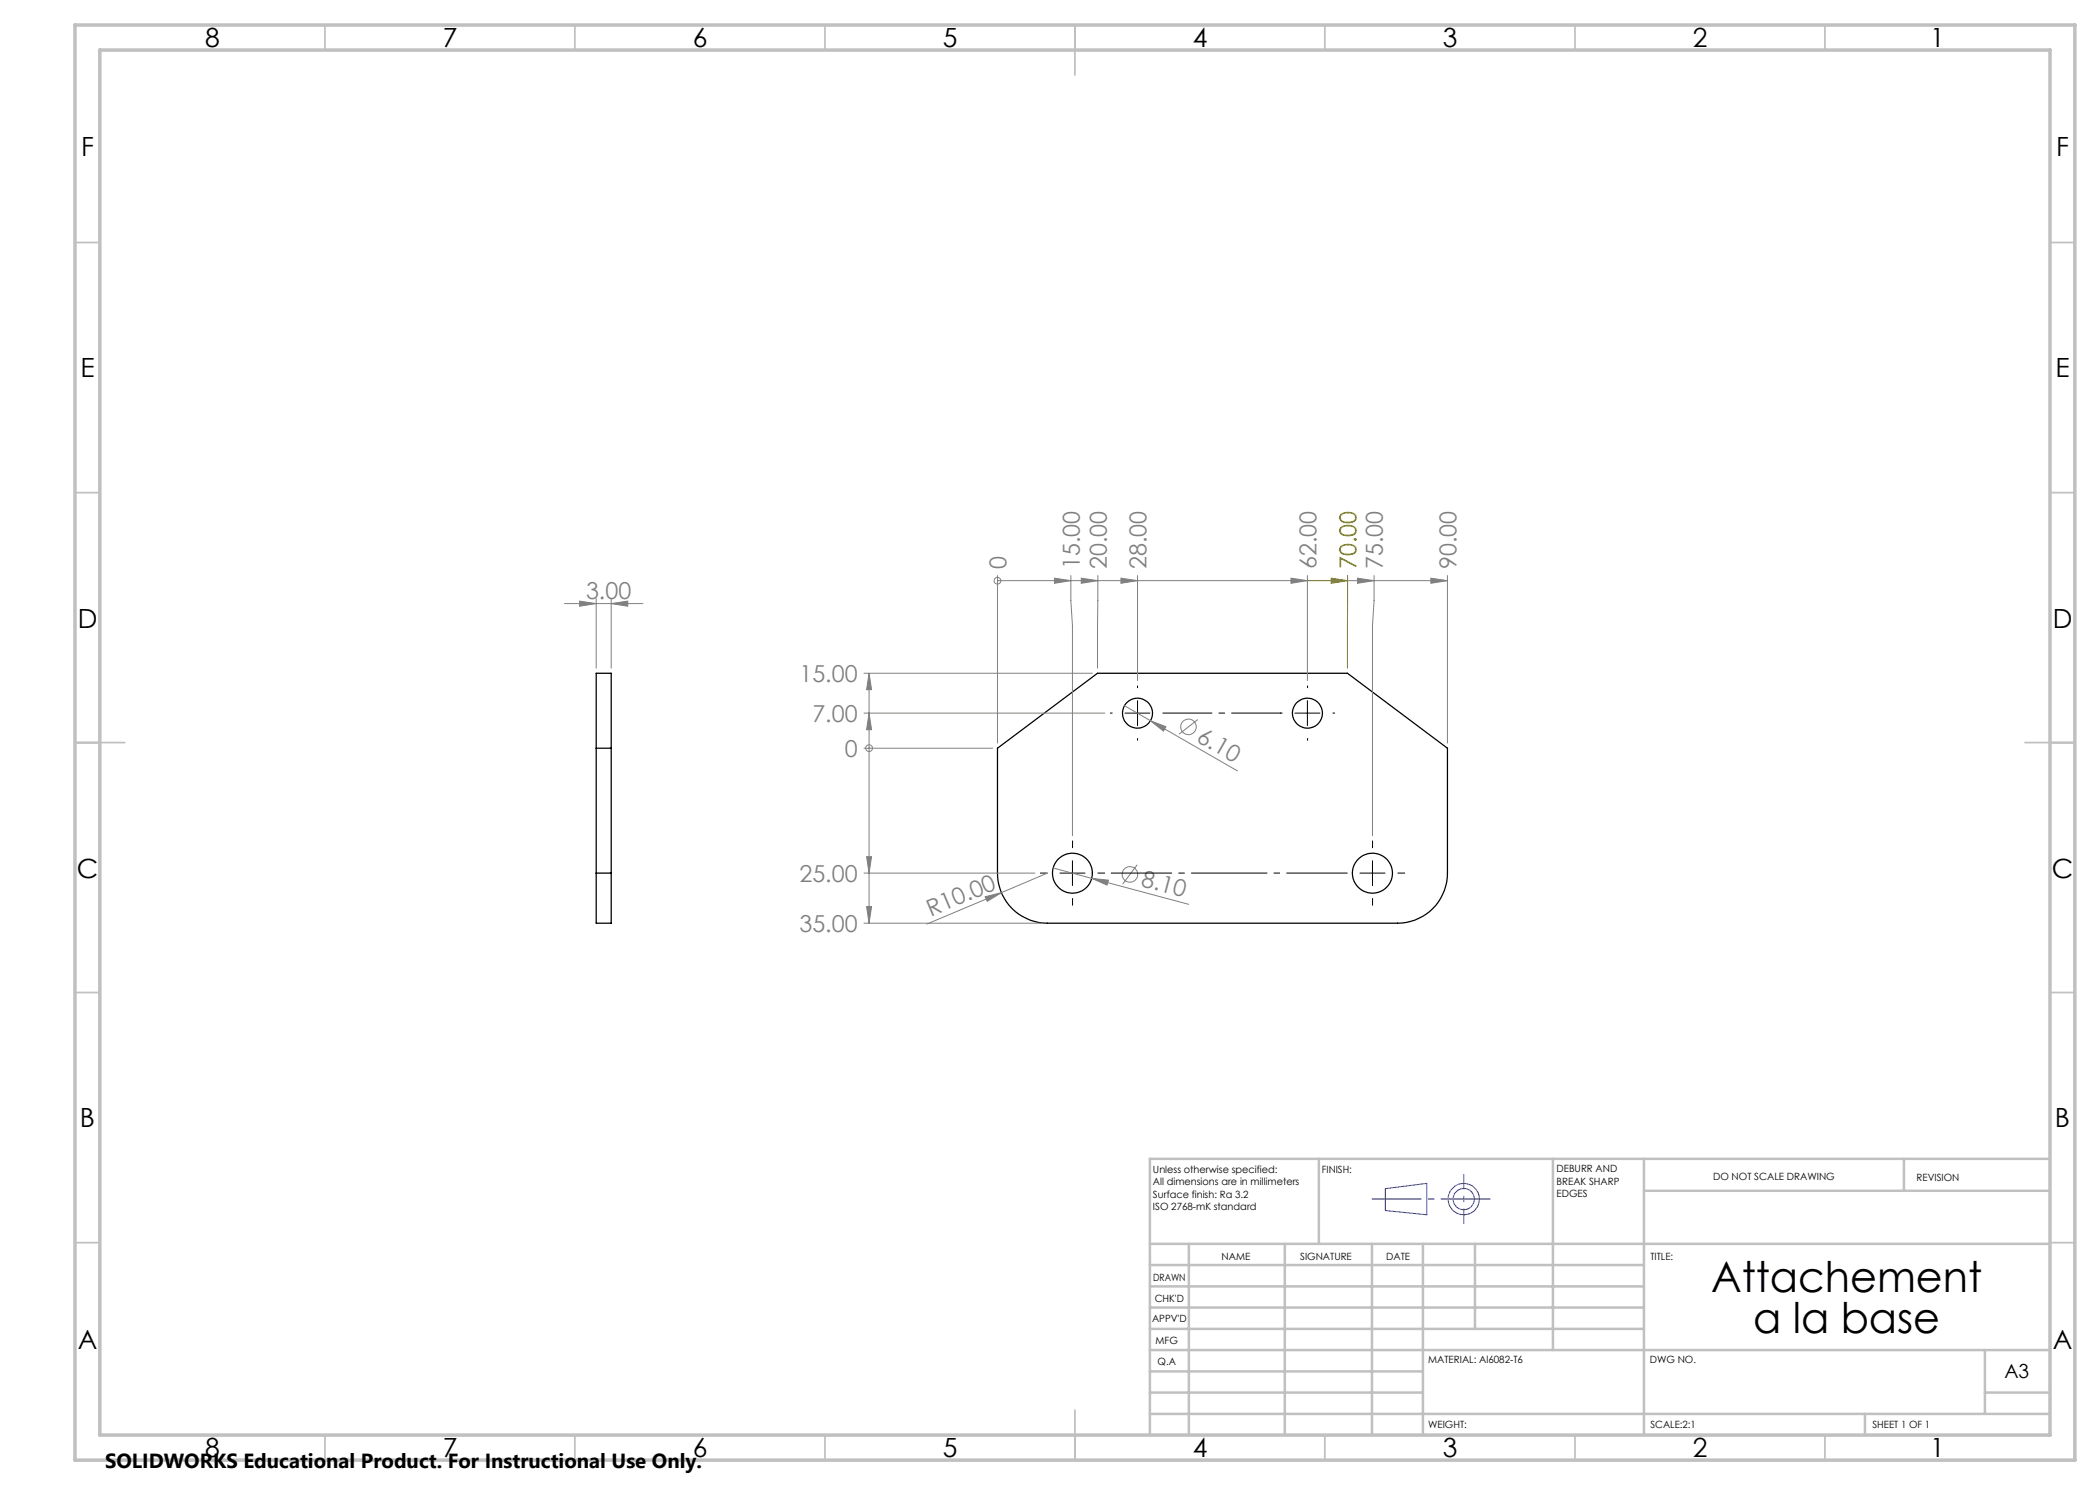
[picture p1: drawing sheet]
<svg xmlns="http://www.w3.org/2000/svg" width="420mm" height="297mm" viewBox="0 0 420 297" stroke-linecap="round" stroke-linejoin="round" font-family="sans-serif">
<g fill="none" stroke="#000" stroke-width=".25">
<path d="M119.2 149.6h3M199.5 149.6l20-14.9h50l20 14.9v25a10 10 0 0 1-10 10h-70a10 10 0 0 1-10-10zM119.2 174.6v10h3v-10M119.2 174.6v-39.9h3v39.9M119.2 174.6h3"/>
<circle cx="227.5" cy="142.7" r="3"/>
<circle cx="261.5" cy="142.6" r="3"/>
<circle cx="214.5" cy="174.6" r="4"/>
<circle cx="274.5" cy="174.6" r="4"/>
</g>
<g fill="none" stroke="#808080" stroke-width=".2">
<path d="M119.2 119.7v13.9M122.2 119.7v13.9M199.5 116.1h.1M199.5 115.1v33.5M199.5 116.1h62M210.9 115.6l3.3 .5-3.3 .6zM214.2 115.1v5l.3 5v42M216.3 115.6l3.3 .5-3.3 .6zM219.6 115.1l-.1 18.5M224.2 115.6l3.3 .5-3.3 .6zM227.5 115.1v21M258.2 115.6l3.3 .5-3.3 .6z"/>
<path d="M261.5 115.1v21M269.5 116.1h20M271.5 115.6l3.3 .5-3.3 .6zM274.8 115.1v5l-.3 5v42M286.2 115.6l3.3 .5-3.3 .6zM289.5 115.1v33.5M112.9 120.7h15.7M115.9 120.2l3.3 .5-3.3 .5zM122.2 120.7l3.4-.5v1zM172.8 134.7h45.7M173.8 134.7l.5 3.2h-1zM173.8 134.7v49.9"/>
<path d="M172.8 149.6h25.7M172.8 142.6h48.2M173.8 142.6l.5 3.3h-1zM173.8 149.6h.1M224.9 141.1l5.2 3M230.1 144.1l3.1 1.2-.5 .9zM230.1 144.1l17.4 10.1M239.6 143.9l-3.8 3M172.8 174.6h34.2M173.3 171.3h1l-.5 3.3zM197 179.3l3.3-.8-2.9 1.8zM200.3 178.5l-15 6.3"/>
<path d="M209.5 174.6l-9.2 3.9M210.6 173.6l7.8 2.1M218.4 175.7l3.3 .3-.3 1zM218.4 175.7l19.3 5.2M227.4 173l-2.9 3.8M172.8 184.6h35.7M173.3 181.3h1l-.5 3.3z"/>
<circle cx="199.5" cy="116.1" r=".68"/>
<circle cx="173.8" cy="149.6" r=".68"/>
<circle cx="237.7" cy="145.4" r="1.55"/>
<circle cx="226" cy="174.9" r="1.57"/>
</g>
<path d="M261.5 116.1h8M266.2 115.6l3.3 .5-3.3 .6zM269.5 115.1v18.5" fill="none" stroke="#808000" stroke-width=".2"/>
<g fill="none" stroke="#00f" stroke-width=".2">
<path d="M277.1 237.7l8.3-1v6.3l-8.3-.9z"/>
<circle cx="292.8" cy="239.8" r="3.1"/>
<circle cx="292.8" cy="239.8" r="2.12"/>
</g>
<g fill="none" stroke="#000" stroke-width=".2" stroke-dasharray="15.2 1.3 1.3 1.3" stroke-linecap="butt">
<path d="M227.5 137.6v-.5M261.5 137.6v-.5M222.5 142.6h-.5M227.5 147.6v.5M256.5 142.6h-.5M261.5 147.6v.5M266.5 142.6h.5M209.5 174.6h-1.5M214.5 169.6v-1.5M214.5 179.6v1.5M219.5 174.6h1.5M274.5 169.6v-1.5"/>
<path d="M274.5 179.6v1.5M279.5 174.6h1.5"/>
</g>
<path d="M232.5 142.6h23.7" fill="none" stroke="#000" stroke-width=".2" stroke-dasharray="15.2 1.3 1.3 1.3" stroke-dashoffset="5.3" stroke-linecap="butt"/>
<path d="M269.5 174.6h-47.3" fill="none" stroke="#000" stroke-width=".2" stroke-dasharray="15.2 1.3 1.3 1.3" stroke-dashoffset="3" stroke-linecap="butt"/>
<path d="M292.8 234.8v10" fill="none" stroke="#00f" stroke-width=".2" stroke-dasharray="15.2 1.3 1.3 1.3" stroke-dashoffset="12.1" stroke-linecap="butt"/>
<path d="M298.1 239.8h-23.7" fill="none" stroke="#00f" stroke-width=".2" stroke-dasharray="15.2 1.3 1.3 1.3" stroke-dashoffset="5.3" stroke-linecap="butt"/>
<path d="M225 142.6h5M227.5 140.1v5M259 142.6h5M261.5 140.1v5M212 174.6h5M214.5 172.2v4.9M272 174.6h5M274.5 172.2v4.9" fill="none" stroke="#000" stroke-width=".2"/>
<g fill="none" stroke="#c0c0c0" stroke-width=".35">
<path d="M65 5v5M115 5v5M165 5v5M215 5v10M265 5v5M315 5v5M365 5v5M15 48.5h5M410 48.5h5M15 98.5h5M410 98.5h5M15 148.5h10"/>
<path d="M405 148.5h10M15 198.5h5M410 198.5h5M15 248.5h5M410 248.5h5M65 287v5M115 287v5M165 287v5M215 282v10M265 287v5M315 287v5M365 287v5"/>
</g>
<g fill="none" stroke="#c0c0c0" stroke-width=".5">
<path d="M263.8 231.8v17M310.6 231.8v38.2M328.8 231.8v55.2M328.8 238.2h81.2M380.8 231.8v6.4M410 231.8h-180v55.2M230 248.8h180M230 257.3h98.8M230 253h98.8M237.8 248.8v38.2M257 248.8v38.2M274.4 248.8v38.2"/>
<path d="M284.6 248.8v38.2M295 248.8v17M230 265.8h98.8M230 261.5h98.8M230 278.5h54.6M230 274.3h54.6M230 270h180M397 278.5h13M397 270v12.8M230 282.8h180M373 282.8v4.2"/>
</g>
<path d="M15 5h400v287h-400zM20 10h390v277h-390z" fill="none" stroke="#c0c0c0" stroke-width=".7"/>
<g fill="#808080">
<path d="M197 179.3l3.3-.8-2.9 1.8z"/>
<path d="M230.1 144.1l3.1 1.2-.5 .9z"/>
<path d="M218.4 175.7l3.3 .3-.3 1z"/>
<path d="M122.2 120.7l3.4-.5v1zM115.9 120.2l3.3 .5-3.3 .5z"/>
</g>
<path d="M266.2 115.6l3.3 .5-3.3 .6z" fill="#808000"/>
<g fill="#808080">
<path d="M173.8 142.6l.5 3.3h-1zM173.8 134.7l.5 3.2h-1zM173.3 171.3h1l-.5 3.3zM173.3 181.3h1l-.5 3.3z"/>
<path d="M216.3 115.6l3.3 .5-3.3 .6zM224.2 115.6l3.3 .5-3.3 .6zM258.2 115.6l3.3 .5-3.3 .6zM286.2 115.6l3.3 .5-3.3 .6zM210.9 115.6l3.3 .5-3.3 .6zM271.5 115.6l3.3 .5-3.3 .6z"/>
</g>
<g font-size="8.5">
<text x="342.2" y="258.4">Attachement</text>
<text x="350.6" y="266.5">a la base</text>
</g>
<g font-size="5.3">
<text x="41" y="9.5">8</text>
<text x="88.5" y="9.5">7</text>
<text x="138.5" y="9.5">6</text>
<text x="188.5" y="9.5">5</text>
<text x="238.5" y="9.5">4</text>
<text x="288.5" y="9.5">3</text>
<text x="338.5" y="9.5">2</text>
<text x="386" y="9.5">1</text>
<text x="16.2" y="31.2">F</text>
<text x="411.2" y="31.2">F</text>
<text x="16.1" y="75.5">E</text>
<text x="411.1" y="75.5">E</text>
<text x="15.5" y="125.5">D</text>
<text x="410.5" y="125.5">D</text>
<text x="15.4" y="175.5">C</text>
<text x="410.4" y="175.5">C</text>
<text x="16" y="225.5">B</text>
<text x="411" y="225.5">B</text>
<text x="15.5" y="269.7">A</text>
<text x="410.5" y="269.7">A</text>
<text x="41" y="291.5">8</text>
<text x="88.5" y="291.5">7</text>
<text x="138.5" y="291.5">6</text>
<text x="188.5" y="291.5">5</text>
<text x="238.5" y="291.5">4</text>
<text x="288.5" y="291.5">3</text>
<text x="338.5" y="291.5">2</text>
<text x="386" y="291.5">1</text>
</g>
<g font-size="4.7" fill="#808080">
<text x="201.3" y="113.8" transform="rotate(-90 201.3 113.8)">0</text>
<text x="216" y="113.8" transform="rotate(-90 216 113.8)">15.00</text>
<text x="221.3" y="113.8" transform="rotate(-90 221.3 113.8)">20.00</text>
<text x="229.3" y="113.8" transform="rotate(-90 229.3 113.8)">28.00</text>
<text x="263.3" y="113.8" transform="rotate(-90 263.3 113.8)">62.00</text>
<text x="276.6" y="113.8" transform="rotate(-90 276.6 113.8)">75.00</text>
<text x="291.3" y="113.8" transform="rotate(-90 291.3 113.8)">90.00</text>
<text x="117.2" y="119.7">3.00</text>
<text x="159.9" y="136.4">15.00</text>
<text x="162.5" y="144.4">7.00</text>
<text x="239.1" y="148.1" transform="rotate(30 239.1 148.1)">6.10</text>
<text x="168.9" y="151.4">0</text>
<text x="159.9" y="176.4">25.00</text>
<text x="228" y="177.2" transform="rotate(15 228 177.2)">8.10</text>
<text x="186.2" y="183.4" transform="rotate(-23 186.2 183.4)">R10.00</text>
<text x="159.9" y="186.4">35.00</text>
</g>
<text font-size="4.7" fill="#808000" x="271.3" y="113.8" transform="rotate(-90 271.3 113.8)">70.00</text>
<text font-size="4.1" x="21" y="293.7">SOLIDWORKS Educational Product. For Instructional Use Only.</text>
<text font-size="3.9" x="400.9" y="275.5">A3</text>
<g font-size="2">
<text x="230.6" y="234.6">Unless otherwise specified:</text>
<text x="230.6" y="237.1">All dimensions are in millimeters</text>
<text x="230.6" y="239.6">Surface finish: Ra 3.2</text>
<text x="264.4" y="234.6">FINISH:</text>
<text x="311.3" y="234.5">DEBURR AND</text>
<text x="311.3" y="237">BREAK SHARP</text>
<text x="311.3" y="239.5">EDGES</text>
<text x="342.6" y="236">DO NOT SCALE DRAWING</text>
<text x="383.3" y="236.2">REVISION</text>
<text x="230.6" y="242.1">ISO 2768-mK standard</text>
<text x="244.3" y="252">NAME</text>
<text x="260" y="251.9">SIGNATURE</text>
<text x="277.2" y="251.9">DATE</text>
<text x="330.1" y="251.9">TITLE:</text>
<text x="230.6" y="256.1">DRAWN</text>
<text x="230.9" y="260.3">CHK'D</text>
<text x="230.4" y="264.4">APPV'D</text>
<text x="231.1" y="268.8">MFG</text>
<text x="231.5" y="273">Q.A</text>
<text x="285.6" y="272.5">MATERIAL: Al6082-T6</text>
<text x="330" y="272.5">DWG NO.</text>
<text x="285.6" y="285.5">WEIGHT:</text>
<text x="330.1" y="285.6">SCALE:2:1</text>
<text x="374.5" y="285.6">SHEET 1 OF 1</text>
</g>
</svg>
